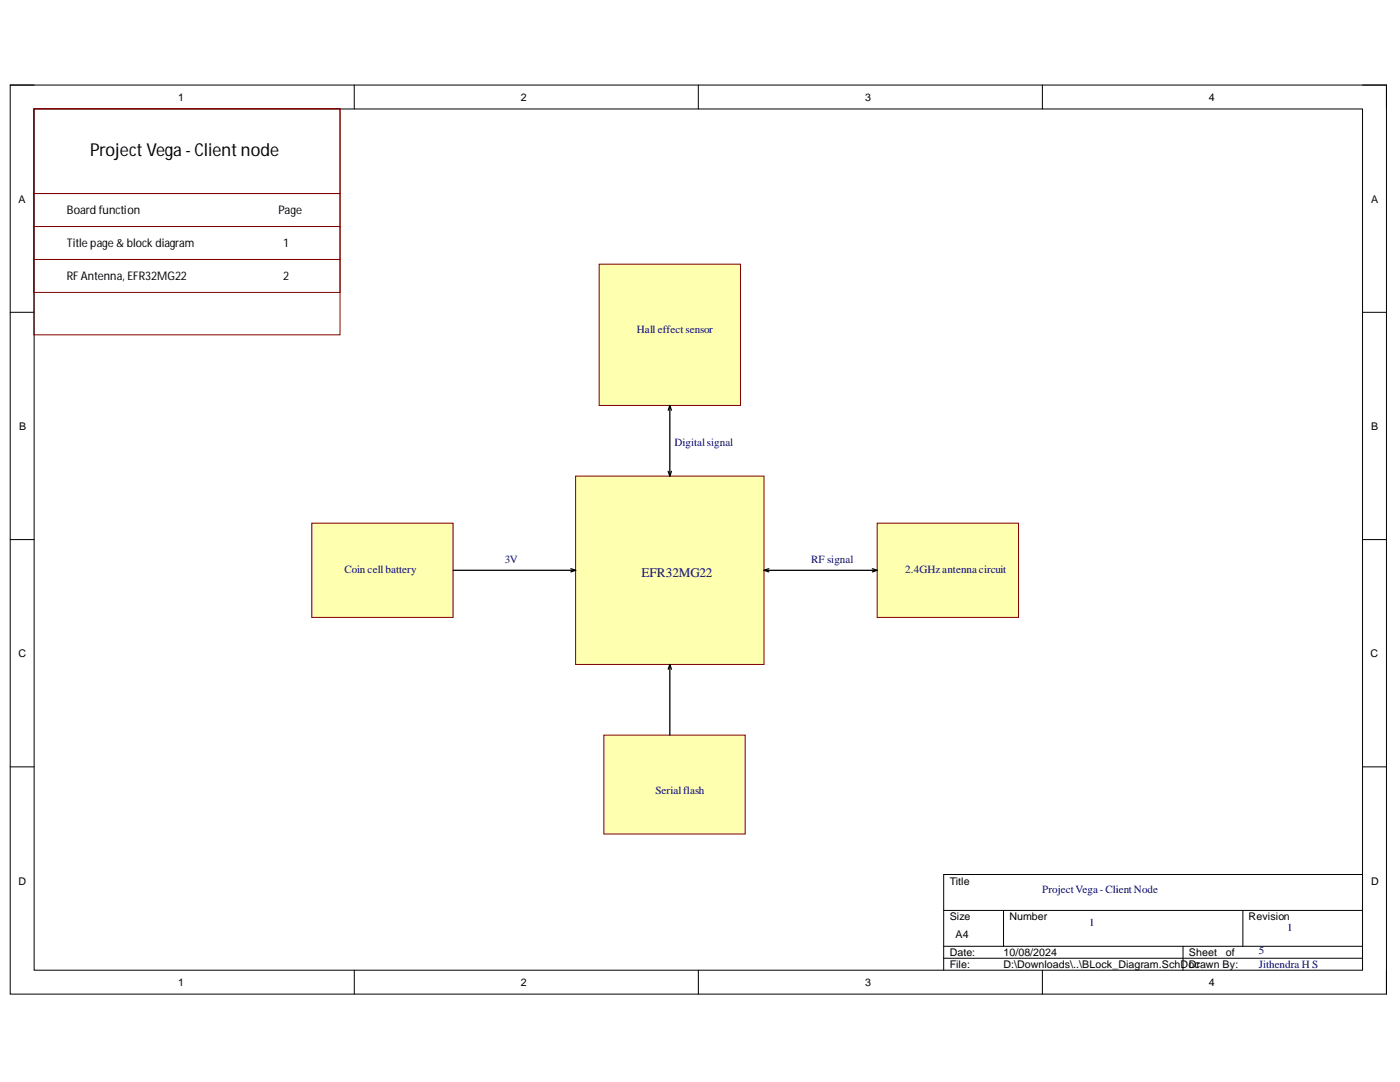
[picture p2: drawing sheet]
<svg xmlns="http://www.w3.org/2000/svg" width="279mm" height="216mm" viewBox="0 0 279 216" stroke-linecap="round" stroke-linejoin="round" font-family="sans-serif">
<path d="M2 17h274.7v181.4h-274.7z" fill="none" stroke="#000" stroke-width=".2"/>
<path d="M6.8 21.7h265.1v171.9h-265.1z" fill-rule="evenodd" fill="#fff"/>
<g fill="none" stroke="#000" stroke-width=".2">
<path d="M2 17h4.8M70.7 17v4.7M139.4 17v4.7M208 17v4.7M271.9 17h4.8v4.7M6.8 21.7h265.1v171.9h-265.1zM2 62.3h4.8M271.9 62.3h4.8M2 107.7h4.8M271.9 107.7h4.8M2 153h4.8M271.9 153h4.8"/>
<path d="M271.9 174.5h-83.6v19.1M70.7 193.6v4.8M139.4 193.6v4.8M188.3 181.7h83.6M188.3 188.8h83.6M188.3 191.2h83.6M200.3 181.7v7.1M208 193.6v4.8M236.1 188.8v4.8M248 181.7v7.1M276.7 193.6v4.8"/>
</g>
<path d="M6.7 21.7h61.2v45.1h-61.2zM6.7 21.7h61.2v16.9h-61.2zM6.7 38.6h61.2v6.6h-61.2zM6.7 45.2h61.2v6.6h-61.2zM6.7 51.8h61.2v6.6h-61.2z" fill="none" stroke="#800000" stroke-width=".2"/>
<path d="M114.9 95h37.6v37.6h-37.6z" fill-rule="evenodd" fill="#ffffb0"/>
<path d="M114.9 95h37.6v37.6h-37.6z" fill="none" stroke="#800000" stroke-width=".2"/>
<path d="M119.6 52.7h28.2v28.2h-28.2z" fill-rule="evenodd" fill="#ffffb0"/>
<path d="M119.6 52.7h28.2v28.2h-28.2z" fill="none" stroke="#800000" stroke-width=".2"/>
<path d="M175.1 104.4h28.2v18.8h-28.2z" fill-rule="evenodd" fill="#ffffb0"/>
<path d="M175.1 104.4h28.2v18.8h-28.2z" fill="none" stroke="#800000" stroke-width=".2"/>
<path d="M62.2 104.4h28.2v18.8h-28.2z" fill-rule="evenodd" fill="#ffffb0"/>
<path d="M62.2 104.4h28.2v18.8h-28.2z" fill="none" stroke="#800000" stroke-width=".2"/>
<path d="M120.5 146.7h28.2v19.7h-28.2z" fill-rule="evenodd" fill="#ffffb0"/>
<path d="M120.5 146.7h28.2v19.7h-28.2z" fill="none" stroke="#800000" stroke-width=".2"/>
<g fill="none" stroke="#000" stroke-width=".25">
<path d="M133.4 94l.3 1M133.7 80.9v14.1M133.7 80.9l-.3 1M133.7 80.9l.3 1M134 94l-.3 1M90.4 113.8h24.5M113.9 113.5l1 .3M114.9 113.8l-1 .3M152.5 113.8h22.6M152.5 113.8l.9 .3M153.4 113.5l-.9 .3M174.1 113.5l1 .3"/>
<path d="M175.1 113.8l-1 .3M133.7 132.6v14.1M133.7 132.6l-.3 .9M133.7 132.6l.3 .9"/>
</g>
<text font-size="3.5" x="18" y="31.2">Project Vega - Client node</text>
<text font-size="2.6" fill="#000080" x="128" y="115.2">EFR32MG22</text>
<g font-size="2.4">
<text x="13.4" y="42.7">Board function</text>
<text x="55.6" y="42.7">Page</text>
<text x="13.4" y="49.3">Title page &amp; block diagram</text>
<text x="56.5" y="49.3">1</text>
<text x="13.4" y="55.9">RF Antenna, EFR32MG22</text>
<text x="56.5" y="55.9">2</text>
</g>
<g font-size="2.2" fill="#000080">
<text x="127.1" y="66.4">Hall effectsensor</text>
<text x="134.6" y="88.9">Digitalsignal</text>
<text x="100.7" y="112.4">3V</text>
<text x="161.9" y="112.4">RF signal</text>
<text x="68.8" y="114.3">Coin cell battery</text>
<text x="180.7" y="114.3">2.4GHzantennacircuit</text>
<text x="130.8" y="158.5">Serialflash</text>
<text x="208" y="178.2">ProjectVega-Client Node</text>
<text x="217.3" y="184.8">1</text>
<text x="256.9" y="185.7">1</text>
<text x="251.2" y="190.4">5</text>
<text x="251.2" y="193.2">Jithendra H S</text>
</g>
<g font-size="2.1">
<text x="35.6" y="20.1">1</text>
<text x="103.9" y="20.1">2</text>
<text x="172.6" y="20.1">3</text>
<text x="241.2" y="20.1">4</text>
<text x="3.7" y="40.4">A</text>
<text x="273.6" y="40.4">A</text>
<text x="3.8" y="85.8">B</text>
<text x="273.6" y="85.8">B</text>
<text x="3.7" y="131.1">C</text>
<text x="273.5" y="131.1">C</text>
<text x="3.7" y="176.5">D</text>
<text x="189.5" y="176.5">Title</text>
<text x="273.6" y="176.5">D</text>
<text x="189.5" y="183.6">Size</text>
<text x="201.4" y="183.6">Number</text>
<text x="249.2" y="183.6">Revision</text>
<text x="189.5" y="190.8">Date:</text>
<text x="190.7" y="187.2">A4</text>
<text x="200.3" y="190.8">10/08/2024</text>
<text x="237.3" y="190.8">Sheet</text>
<text x="244.7" y="190.8">of</text>
<text x="35.6" y="196.8">1</text>
<text x="103.9" y="196.8">2</text>
<text x="172.6" y="196.8">3</text>
<text x="189.5" y="193.2">File:</text>
<text x="200.3" y="193.2">D:\Downloads\..\BLock_Diagram.SchDoc</text>
<text x="237.3" y="193.2">Drawn By:</text>
<text x="241.2" y="196.8">4</text>
</g>
</svg>
